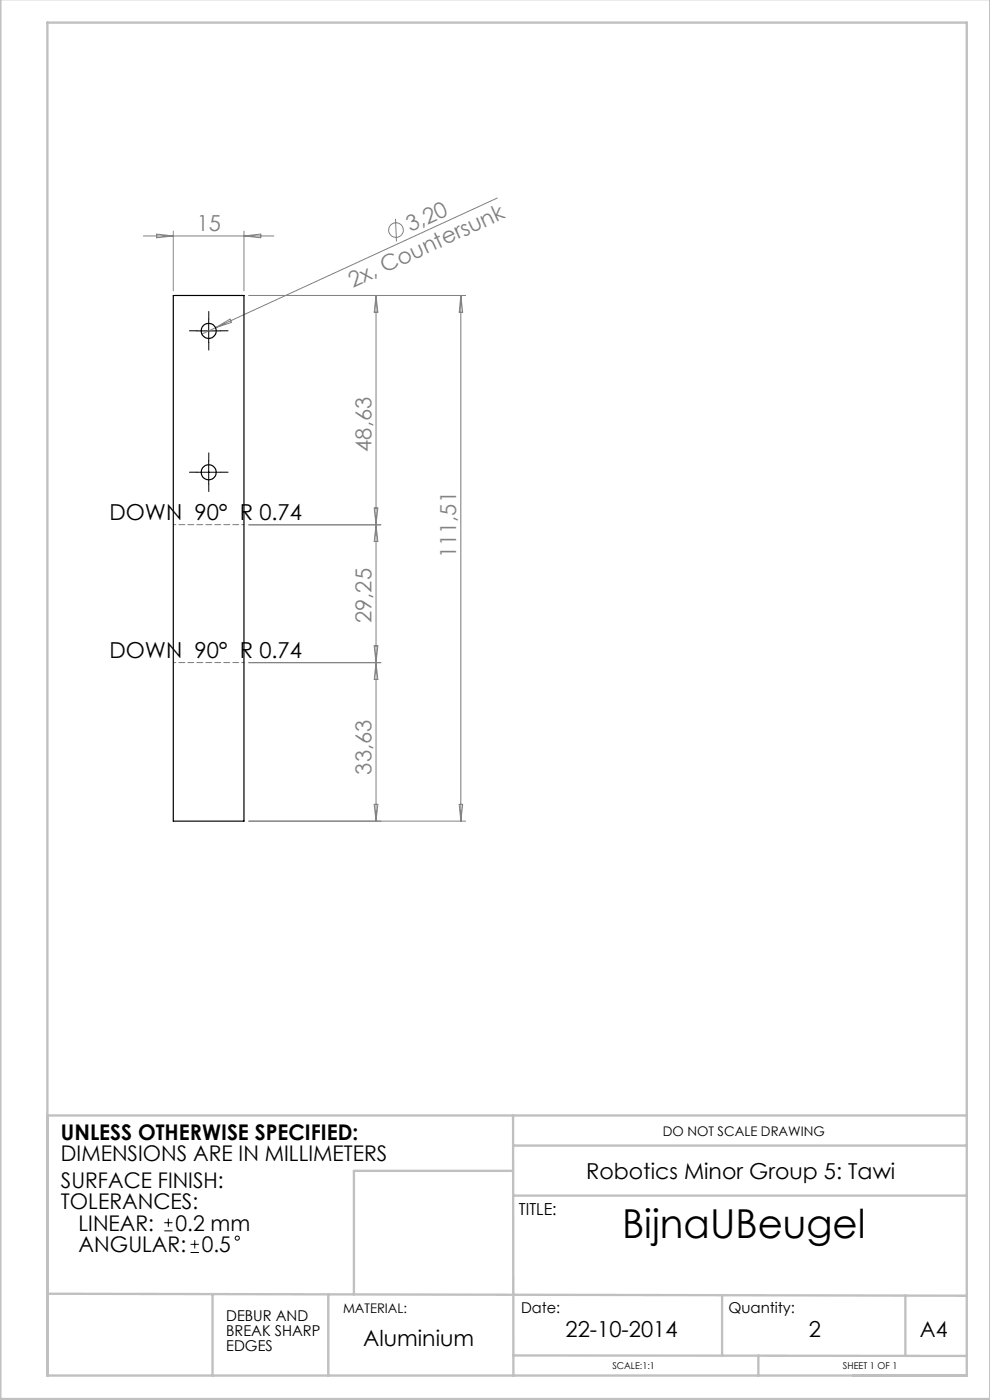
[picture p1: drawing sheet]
<svg xmlns="http://www.w3.org/2000/svg" width="210mm" height="297mm" viewBox="0 0 210 297" stroke-linecap="round" stroke-linejoin="round" font-family="sans-serif">
<g fill="none" stroke="#808080" stroke-width=".21">
<path d="M30.4 50.1h27.7M33.2 49.7l3.6 .4-3.6 .3zM36.8 49v12.7M51.8 49v12.7M51.8 50.1l3.5-.4v.7zM83.9 46.4l.2 4.8M105.5 42l-59.8 27.5M45.7 69.5l-2.9 1.4M45.7 69.5l3.1-1.8 .3 .7zM79.8 62.7l.4 3.5h-.8zM79.8 62.7v111.5M97.8 62.7v111.5"/>
<path d="M97.8 62.7l.3 3.5h-.7zM98.8 62.7h-46M52.8 111.3h28M79.4 107.8h.8l-.8 7.1h.8zM79.4 137l.8 7.1h-.8l.8-7.1zM52.8 140.6h28M52.8 174.2h46M79.4 170.6h.8l-.4 3.6zM97.4 170.6h.7l-.3 3.6z"/>
<circle cx="84" cy="48.8" r="1.55"/>
</g>
<g fill="none" stroke="#000" stroke-width=".21">
<path d="M41.8 70.2h5M44.3 67.7v5M44.3 97.7v5M41.8 100.2h5M34.9 259.4h1.7M35.7 258.5v1.8M34.9 261.1h1.7M40.4 265.7h1.8M40.4 264h1.8M41.3 263.1v1.8"/>
<circle cx="50.3" cy="262.7" r=".44"/>
</g>
<path d="M41.8 70.2h-1.6M44.3 67.7v-1.6M44.3 72.7v1.6M46.8 70.2h1.6M44.3 97.7v-1.6M41.8 100.2h-1.6M44.3 102.7v1.6M46.8 100.2h1.6" fill="none" stroke="#000" stroke-width=".21" stroke-dasharray="15.2 1.3 1.3 1.3"/>
<path d="M36.8 111.3h15M36.8 140.6h15" fill="none" stroke="#808080" stroke-width=".21" stroke-dasharray="1.3 .6" stroke-dashoffset=".8"/>
<g fill="none" stroke="#c0c0c0" stroke-width=".5">
<path d="M.1 -.1v296.9h209.9v-296.9M10.1 236.6h195M108.8 236.6l.1 55.3M108.8 253.6h96.3M108.8 248.4h-33.7v26.2M108.9 243h96.2M10.1 274.5l195 .4M45.1 274.5v17.3M69.6 274.6v17.2M153.2 274.8v12.8M192.1 274.8v12.7M10.1 291.8h195v-287h-195v287.1"/>
<path d="M108.9 287.5l96.2 .2M160.9 287.5v4.3"/>
</g>
<g fill="none" stroke="#000" stroke-width=".25">
<path d="M36.8 62.7h15v111.5h-15z"/>
<circle cx="44.3" cy="70.2" r="1.59"/>
<circle cx="44.3" cy="100.2" r="1.6"/>
</g>
<text font-size="8.5" x="132" y="262.6">BijnaUBeugel</text>
<g font-size="4.7" fill="#808080">
<text x="41.7" y="49">15</text>
<text x="87.1" y="49.3" transform="rotate(-25 87.1 49.3)">3,20</text>
<text x="74.9" y="61.1" transform="rotate(-25 74.9 61.1)">2x, Countersunk</text>
<text x="78.8" y="95.8" transform="rotate(-90 78.8 95.8)">48,63</text>
<text x="96.8" y="118.4" transform="rotate(-90 96.8 118.4)">111,51</text>
<text x="78.8" y="132.2" transform="rotate(-90 78.8 132.2)">29,25</text>
<text x="78.8" y="164.3" transform="rotate(-90 78.8 164.3)">33,63</text>
</g>
<g font-size="4.7">
<text x="23.2" y="110.3">DOWN 90° R 0.74</text>
<text x="23.2" y="139.5">DOWN 90° R 0.74</text>
<text x="124.3" y="250.1">Robotics Minor Group 5: Tawi</text>
<text x="77" y="285.6">Aluminium</text>
<text x="120" y="283.6">22-10-2014</text>
<text x="171.6" y="283.6">2</text>
</g>
<g font-size="4.6">
<text x="12.9" y="241.7">UNLESS OTHERWISE SPECIFIED:</text>
<text x="12.9" y="246.3">DIMENSIONS ARE IN MILLIMETERS</text>
<text x="12.9" y="251.9">SURFACE FINISH:</text>
<text x="12.9" y="256.5">TOLERANCES:</text>
<text x="16.7" y="261.1">LINEAR:</text>
<text x="37.2" y="261.1">0.2 mm</text>
<text x="16.7" y="265.7">ANGULAR:</text>
<text x="42.8" y="265.7">0.5</text>
<text x="195.1" y="283.6">A4</text>
</g>
<text font-size="3.5" x="110.1" y="257.8">TITLE:</text>
<g font-size="3.2">
<text x="48" y="280.2">DEBUR AND</text>
<text x="110.6" y="278.5">Date:</text>
<text x="154.5" y="278.5">Quantity:</text>
<text x="48" y="283.4">BREAK SHARP</text>
<text x="48" y="286.6">EDGES</text>
</g>
<g font-size="2.8">
<text x="140.6" y="240.9">DO NOT SCALE DRAWING</text>
<text x="72.8" y="278.5">MATERIAL:</text>
</g>
<g font-size="2">
<text x="129.9" y="290.5">SCALE:1:1</text>
<text x="178.8" y="290.5">SHEET 1 OF 1</text>
</g>
</svg>
